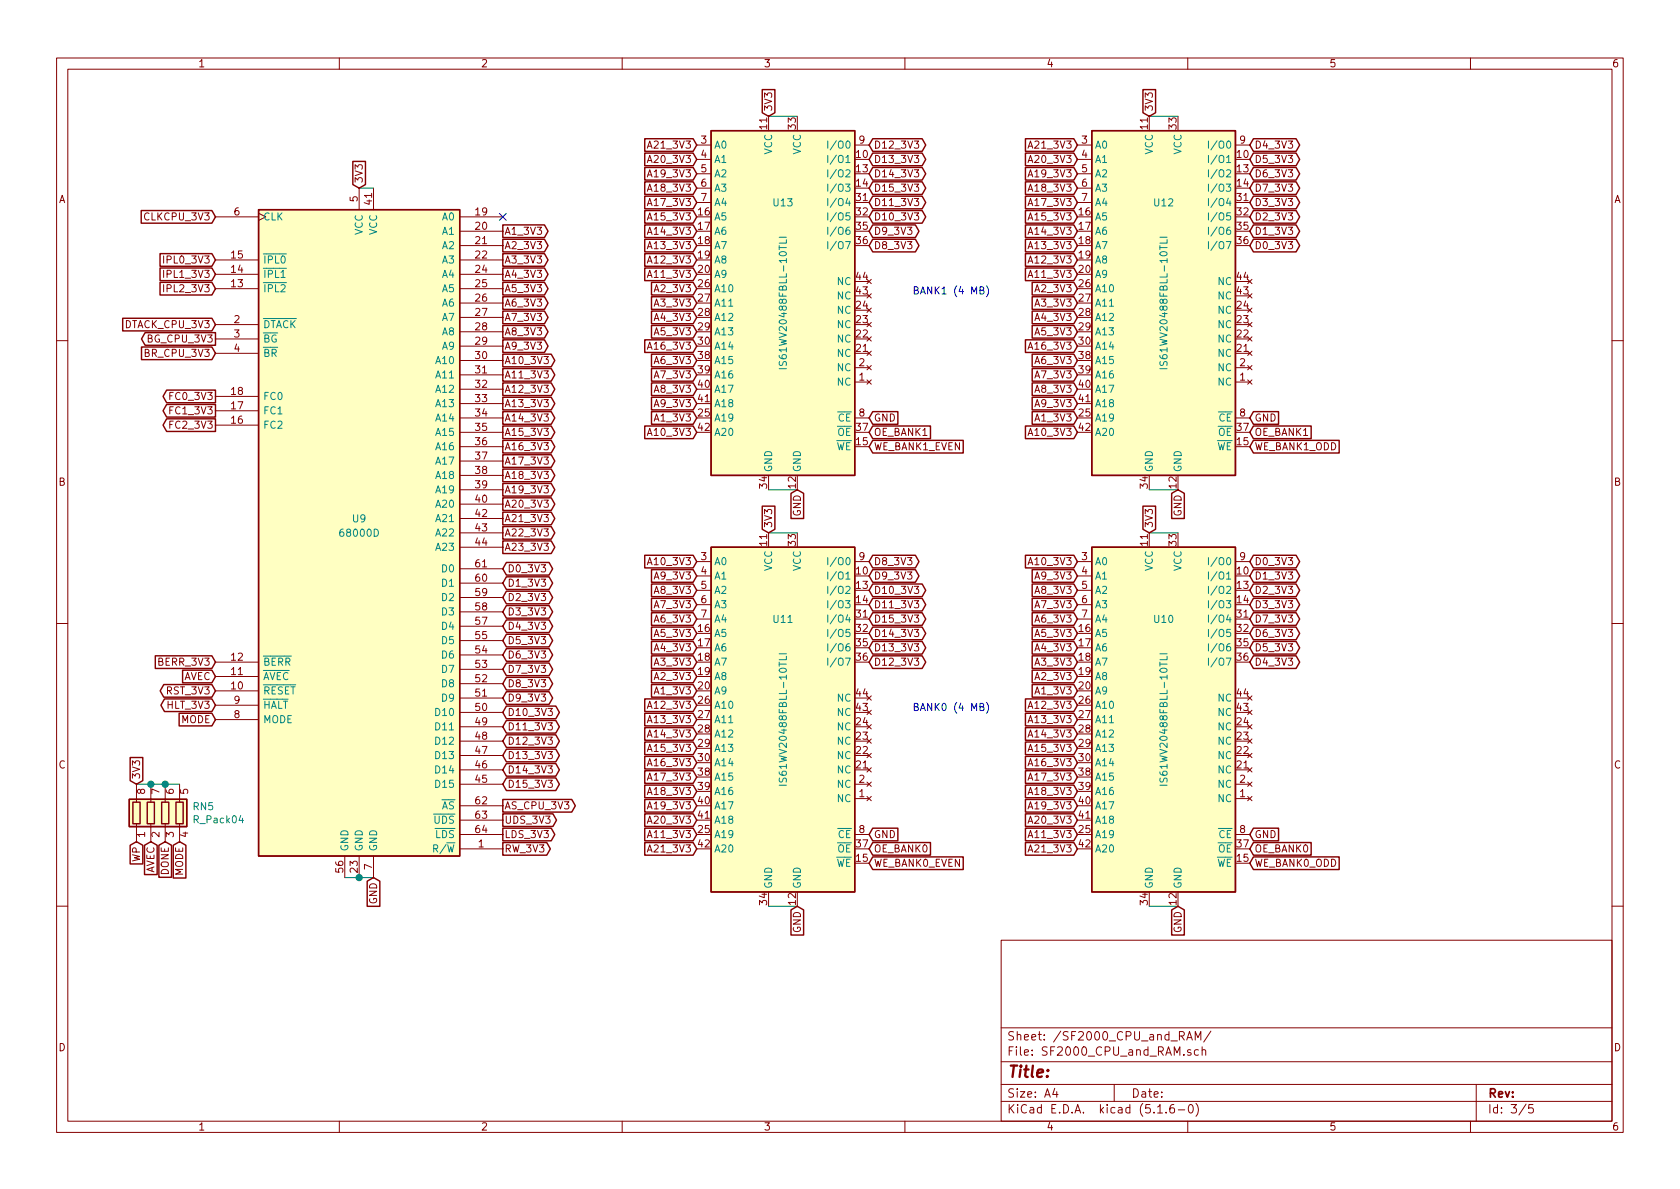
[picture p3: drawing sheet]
EESchema Schematic File Version 4
EELAYER 30 0
EELAYER END
$Descr A4 11693 8268
encoding utf-8
Sheet 3 5
Title ""
Date ""
Rev ""
Comp ""
Comment1 ""
Comment2 ""
Comment3 ""
Comment4 ""
$EndDescr
$Comp
L SF2000:68SEC000 U9
U 1 1
P 2500 3700
F 0 "U9" H 2500 3800 50  0000 C CNN
F 1 "68000D" H 2500 3700 50  0000 C CNN
F 2 "SF2000:QFP-64_14x14mm_Pitch0.8mm" H 2500 3700 50  0001 C CNN
F 3 "https://www.nxp.com/docs/en/reference-manual/MC68000UM.pdf" H 2500 3700 50  0001 C CNN
	1    2500 3700
	1    0    0    -1  
$EndComp
Text GLabel 1500 1500 0    50   Input ~ 0
CLKCPU_3V3
Text GLabel 3500 2000 2    50   Output ~ 0
A5_3V3
Text GLabel 3500 2100 2    50   Output ~ 0
A6_3V3
Text GLabel 3500 1900 2    50   Output ~ 0
A4_3V3
Text GLabel 3500 1800 2    50   Output ~ 0
A3_3V3
Text GLabel 3500 2200 2    50   Output ~ 0
A7_3V3
Text GLabel 3500 2300 2    50   Output ~ 0
A8_3V3
Text GLabel 3500 1700 2    50   Output ~ 0
A2_3V3
Text GLabel 3500 1600 2    50   Output ~ 0
A1_3V3
Text GLabel 1500 2750 0    50   Output ~ 0
FC0_3V3
Text GLabel 1500 2850 0    50   Output ~ 0
FC1_3V3
Text GLabel 1500 2950 0    50   Output ~ 0
FC2_3V3
Text GLabel 3500 2600 2    50   Output ~ 0
A11_3V3
Text GLabel 3500 2400 2    50   Output ~ 0
A9_3V3
Text GLabel 3500 2500 2    50   Output ~ 0
A10_3V3
Text GLabel 3500 2700 2    50   Output ~ 0
A12_3V3
Text GLabel 1500 1800 0    50   Input ~ 0
IPL0_3V3
Text GLabel 1500 1900 0    50   Input ~ 0
IPL1_3V3
Text GLabel 1500 2000 0    50   Input ~ 0
IPL2_3V3
Text GLabel 1500 4600 0    50   Input ~ 0
BERR_3V3
Text GLabel 3500 2800 2    50   Output ~ 0
A13_3V3
Text GLabel 3500 2900 2    50   Output ~ 0
A14_3V3
Text GLabel 3500 3000 2    50   Output ~ 0
A15_3V3
Text GLabel 3500 3100 2    50   Output ~ 0
A16_3V3
Text GLabel 3500 3200 2    50   Output ~ 0
A17_3V3
Text GLabel 3500 3300 2    50   Output ~ 0
A18_3V3
Text GLabel 3500 3400 2    50   Output ~ 0
A19_3V3
Text GLabel 3500 3500 2    50   Output ~ 0
A20_3V3
Text GLabel 3500 3600 2    50   Output ~ 0
A21_3V3
Text GLabel 3500 3700 2    50   Output ~ 0
A22_3V3
Text GLabel 3500 3800 2    50   Output ~ 0
A23_3V3
Text GLabel 1500 2350 0    50   Output ~ 0
BG_CPU_3V3
Text GLabel 3500 3950 2    50   BiDi ~ 0
D0_3V3
Text GLabel 3500 4050 2    50   BiDi ~ 0
D1_3V3
Text GLabel 3500 4150 2    50   BiDi ~ 0
D2_3V3
Text GLabel 3500 4250 2    50   BiDi ~ 0
D3_3V3
Text GLabel 3500 4350 2    50   BiDi ~ 0
D4_3V3
Text GLabel 3500 4450 2    50   BiDi ~ 0
D5_3V3
Text GLabel 3500 4550 2    50   BiDi ~ 0
D6_3V3
Text GLabel 3500 4650 2    50   BiDi ~ 0
D7_3V3
Text GLabel 3500 4750 2    50   BiDi ~ 0
D8_3V3
Text GLabel 3500 4850 2    50   BiDi ~ 0
D9_3V3
Text GLabel 3500 4950 2    50   BiDi ~ 0
D10_3V3
Text GLabel 3500 5050 2    50   BiDi ~ 0
D11_3V3
Text GLabel 3500 5150 2    50   BiDi ~ 0
D12_3V3
Text GLabel 3500 5250 2    50   BiDi ~ 0
D13_3V3
Text GLabel 3500 5350 2    50   BiDi ~ 0
D14_3V3
Text GLabel 3500 5450 2    50   BiDi ~ 0
D15_3V3
Text GLabel 2500 1300 1    50   Input ~ 0
3V3
Wire Wire Line
	2500 1300 2600 1300
Text GLabel 1500 4800 0    50   BiDi ~ 0
RST_3V3
Text GLabel 1500 4900 0    50   BiDi ~ 0
HLT_3V3
Text GLabel 1500 2450 0    50   Input ~ 0
BR_CPU_3V3
Text GLabel 1500 2250 0    50   Input ~ 0
DTACK_CPU_3V3
Text GLabel 2600 6100 3    50   Input ~ 0
GND
Wire Wire Line
	2400 6100 2500 6100
Connection ~ 2500 6100
Wire Wire Line
	2500 6100 2600 6100
Text GLabel 3500 5600 2    50   Output ~ 0
AS_CPU_3V3
Text GLabel 3500 5700 2    50   Output ~ 0
UDS_3V3
Text GLabel 3500 5800 2    50   Output ~ 0
LDS_3V3
Text GLabel 3500 5900 2    50   Output ~ 0
RW_3V3
Text GLabel 950  5450 1    50   Input ~ 0
3V3
$Comp
L SF2000:IS61WV20488FBLL-10TLI U13
U 1 1
P 5450 2100
F 0 "U13" H 5450 2800 50  0000 C CNN
F 1 "IS61WV20488FBLL-10TLI" V 5450 2100 50  0000 C CNN
F 2 "Package_SO:TSOP-II-44_10.16x18.41mm_P0.8mm" H 4950 3250 50  0001 C CNN
F 3 "https://www.mouser.se/datasheet/2/198/61-64WV20488FALL-FBLL-1518520.pdf" H 5450 2100 50  0001 C CNN
	1    5450 2100
	1    0    0    -1  
$EndComp
$Comp
L SF2000:IS61WV20488FBLL-10TLI U12
U 1 1
P 8100 2100
F 0 "U12" H 8100 2800 50  0000 C CNN
F 1 "IS61WV20488FBLL-10TLI" V 8100 2100 50  0000 C CNN
F 2 "Package_SO:TSOP-II-44_10.16x18.41mm_P0.8mm" H 7600 3250 50  0001 C CNN
F 3 "https://www.mouser.se/datasheet/2/198/61-64WV20488FALL-FBLL-1518520.pdf" H 8100 2100 50  0001 C CNN
	1    8100 2100
	1    0    0    -1  
$EndComp
$Comp
L SF2000:IS61WV20488FBLL-10TLI U11
U 1 1
P 5450 5000
F 0 "U11" H 5450 5700 50  0000 C CNN
F 1 "IS61WV20488FBLL-10TLI" V 5450 5000 50  0000 C CNN
F 2 "Package_SO:TSOP-II-44_10.16x18.41mm_P0.8mm" H 4950 6150 50  0001 C CNN
F 3 "https://www.mouser.se/datasheet/2/198/61-64WV20488FALL-FBLL-1518520.pdf" H 5450 5000 50  0001 C CNN
	1    5450 5000
	1    0    0    -1  
$EndComp
$Comp
L SF2000:IS61WV20488FBLL-10TLI U10
U 1 1
P 8100 5000
F 0 "U10" H 8100 5700 50  0000 C CNN
F 1 "IS61WV20488FBLL-10TLI" V 8100 5000 50  0000 C CNN
F 2 "Package_SO:TSOP-II-44_10.16x18.41mm_P0.8mm" H 7600 6150 50  0001 C CNN
F 3 "https://www.mouser.se/datasheet/2/198/61-64WV20488FALL-FBLL-1518520.pdf" H 8100 5000 50  0001 C CNN
	1    8100 5000
	1    0    0    -1  
$EndComp
Text GLabel 6050 3100 2    50   Input ~ 0
WE_BANK1_EVEN
Text GLabel 8700 3100 2    50   Input ~ 0
WE_BANK1_ODD
Text GLabel 8700 3000 2    50   Input ~ 0
OE_BANK1
Text GLabel 6050 3000 2    50   Input ~ 0
OE_BANK1
Text GLabel 8700 2900 2    50   Input ~ 0
GND
Text GLabel 6050 2900 2    50   Input ~ 0
GND
Text GLabel 5350 800  1    50   Input ~ 0
3V3
Text GLabel 8000 800  1    50   Input ~ 0
3V3
Wire Wire Line
	5350 800  5550 800 
Wire Wire Line
	8000 800  8200 800 
Text Notes 6350 2050 0    50   ~ 0
BANK1 (4 MB)
Text Notes 6350 4950 0    50   ~ 0
BANK0 (4 MB)
Text GLabel 5550 3400 3    50   Input ~ 0
GND
Text GLabel 5350 3700 1    50   Input ~ 0
3V3
Wire Wire Line
	5350 3400 5550 3400
Wire Wire Line
	5350 3700 5550 3700
Text GLabel 8000 3700 1    50   Input ~ 0
3V3
Wire Wire Line
	8000 3700 8200 3700
Text GLabel 8200 3400 3    50   Input ~ 0
GND
Wire Wire Line
	8000 3400 8200 3400
Text GLabel 6050 6000 2    50   Input ~ 0
WE_BANK0_EVEN
Text GLabel 6050 5900 2    50   Input ~ 0
OE_BANK0
Text GLabel 6050 5800 2    50   Input ~ 0
GND
Text GLabel 8700 6000 2    50   Input ~ 0
WE_BANK0_ODD
Text GLabel 8700 5900 2    50   Input ~ 0
OE_BANK0
Text GLabel 8700 5800 2    50   Input ~ 0
GND
Text GLabel 5550 6300 3    50   Input ~ 0
GND
Text GLabel 8200 6300 3    50   Input ~ 0
GND
Wire Wire Line
	8000 6300 8200 6300
Wire Wire Line
	5350 6300 5550 6300
Text GLabel 8700 1700 2    50   BiDi ~ 0
D0_3V3
Text GLabel 8700 1600 2    50   BiDi ~ 0
D1_3V3
Text GLabel 8700 1500 2    50   BiDi ~ 0
D2_3V3
Text GLabel 8700 1400 2    50   BiDi ~ 0
D3_3V3
Text GLabel 8700 1000 2    50   BiDi ~ 0
D4_3V3
Text GLabel 8700 1100 2    50   BiDi ~ 0
D5_3V3
Text GLabel 8700 1200 2    50   BiDi ~ 0
D6_3V3
Text GLabel 8700 1300 2    50   BiDi ~ 0
D7_3V3
Text GLabel 8700 3900 2    50   BiDi ~ 0
D0_3V3
Text GLabel 8700 4000 2    50   BiDi ~ 0
D1_3V3
Text GLabel 8700 4100 2    50   BiDi ~ 0
D2_3V3
Text GLabel 8700 4200 2    50   BiDi ~ 0
D3_3V3
Text GLabel 8700 4600 2    50   BiDi ~ 0
D4_3V3
Text GLabel 8700 4500 2    50   BiDi ~ 0
D5_3V3
Text GLabel 8700 4400 2    50   BiDi ~ 0
D6_3V3
Text GLabel 8700 4300 2    50   BiDi ~ 0
D7_3V3
Text GLabel 6050 3900 2    50   BiDi ~ 0
D8_3V3
Text GLabel 6050 4000 2    50   BiDi ~ 0
D9_3V3
Text GLabel 6050 4100 2    50   BiDi ~ 0
D10_3V3
Text GLabel 6050 4200 2    50   BiDi ~ 0
D11_3V3
Text GLabel 6050 4600 2    50   BiDi ~ 0
D12_3V3
Text GLabel 6050 4500 2    50   BiDi ~ 0
D13_3V3
Text GLabel 6050 4400 2    50   BiDi ~ 0
D14_3V3
Text GLabel 6050 4300 2    50   BiDi ~ 0
D15_3V3
Text GLabel 6050 1700 2    50   BiDi ~ 0
D8_3V3
Text GLabel 6050 1600 2    50   BiDi ~ 0
D9_3V3
Text GLabel 6050 1500 2    50   BiDi ~ 0
D10_3V3
Text GLabel 6050 1400 2    50   BiDi ~ 0
D11_3V3
Text GLabel 6050 1000 2    50   BiDi ~ 0
D12_3V3
Text GLabel 6050 1100 2    50   BiDi ~ 0
D13_3V3
Text GLabel 6050 1200 2    50   BiDi ~ 0
D14_3V3
Text GLabel 6050 1300 2    50   BiDi ~ 0
D15_3V3
Text GLabel 4850 2900 0    50   Input ~ 0
A1_3V3
Text GLabel 4850 2000 0    50   Input ~ 0
A2_3V3
Text GLabel 4850 2100 0    50   Input ~ 0
A3_3V3
Text GLabel 4850 2200 0    50   Input ~ 0
A4_3V3
Text GLabel 4850 2300 0    50   Input ~ 0
A5_3V3
Text GLabel 4850 2500 0    50   Input ~ 0
A6_3V3
Text GLabel 4850 2600 0    50   Input ~ 0
A7_3V3
Text GLabel 4850 2700 0    50   Input ~ 0
A8_3V3
Text GLabel 4850 2800 0    50   Input ~ 0
A9_3V3
Text GLabel 4850 3000 0    50   Input ~ 0
A10_3V3
Text GLabel 4850 1900 0    50   Input ~ 0
A11_3V3
Text GLabel 4850 1800 0    50   Input ~ 0
A12_3V3
Text GLabel 4850 1700 0    50   Input ~ 0
A13_3V3
Text GLabel 4850 1600 0    50   Input ~ 0
A14_3V3
Text GLabel 4850 1500 0    50   Input ~ 0
A15_3V3
Text GLabel 4850 2400 0    50   Input ~ 0
A16_3V3
Text GLabel 4850 1400 0    50   Input ~ 0
A17_3V3
Text GLabel 4850 1300 0    50   Input ~ 0
A18_3V3
Text GLabel 4850 1200 0    50   Input ~ 0
A19_3V3
Text GLabel 4850 1100 0    50   Input ~ 0
A20_3V3
Text GLabel 4850 1000 0    50   Input ~ 0
A21_3V3
Text GLabel 4850 4800 0    50   Input ~ 0
A1_3V3
Text GLabel 4850 4700 0    50   Input ~ 0
A2_3V3
Text GLabel 4850 4600 0    50   Input ~ 0
A3_3V3
Text GLabel 4850 4500 0    50   Input ~ 0
A4_3V3
Text GLabel 4850 4400 0    50   Input ~ 0
A5_3V3
Text GLabel 4850 4300 0    50   Input ~ 0
A6_3V3
Text GLabel 4850 4200 0    50   Input ~ 0
A7_3V3
Text GLabel 4850 4100 0    50   Input ~ 0
A8_3V3
Text GLabel 4850 4000 0    50   Input ~ 0
A9_3V3
Text GLabel 4850 3900 0    50   Input ~ 0
A10_3V3
Text GLabel 7500 4800 0    50   Input ~ 0
A1_3V3
Text GLabel 7500 4700 0    50   Input ~ 0
A2_3V3
Text GLabel 7500 4600 0    50   Input ~ 0
A3_3V3
Text GLabel 7500 4500 0    50   Input ~ 0
A4_3V3
Text GLabel 7500 4400 0    50   Input ~ 0
A5_3V3
Text GLabel 7500 4300 0    50   Input ~ 0
A6_3V3
Text GLabel 7500 4200 0    50   Input ~ 0
A7_3V3
Text GLabel 7500 4100 0    50   Input ~ 0
A8_3V3
Text GLabel 7500 4000 0    50   Input ~ 0
A9_3V3
Text GLabel 7500 3900 0    50   Input ~ 0
A10_3V3
Text GLabel 7500 5800 0    50   Input ~ 0
A11_3V3
Text GLabel 7500 4900 0    50   Input ~ 0
A12_3V3
Text GLabel 7500 5000 0    50   Input ~ 0
A13_3V3
Text GLabel 7500 5100 0    50   Input ~ 0
A14_3V3
Text GLabel 7500 5200 0    50   Input ~ 0
A15_3V3
Text GLabel 7500 5300 0    50   Input ~ 0
A16_3V3
Text GLabel 7500 5400 0    50   Input ~ 0
A17_3V3
Text GLabel 7500 5500 0    50   Input ~ 0
A18_3V3
Text GLabel 7500 5600 0    50   Input ~ 0
A19_3V3
Text GLabel 7500 5700 0    50   Input ~ 0
A20_3V3
Text GLabel 7500 5900 0    50   Input ~ 0
A21_3V3
Text GLabel 4850 5800 0    50   Input ~ 0
A11_3V3
Text GLabel 4850 4900 0    50   Input ~ 0
A12_3V3
Text GLabel 4850 5000 0    50   Input ~ 0
A13_3V3
Text GLabel 4850 5100 0    50   Input ~ 0
A14_3V3
Text GLabel 4850 5200 0    50   Input ~ 0
A15_3V3
Text GLabel 4850 5300 0    50   Input ~ 0
A16_3V3
Text GLabel 4850 5400 0    50   Input ~ 0
A17_3V3
Text GLabel 4850 5500 0    50   Input ~ 0
A18_3V3
Text GLabel 4850 5600 0    50   Input ~ 0
A19_3V3
Text GLabel 4850 5700 0    50   Input ~ 0
A20_3V3
Text GLabel 4850 5900 0    50   Input ~ 0
A21_3V3
Text GLabel 7500 2900 0    50   Input ~ 0
A1_3V3
Text GLabel 7500 2000 0    50   Input ~ 0
A2_3V3
Text GLabel 7500 2100 0    50   Input ~ 0
A3_3V3
Text GLabel 7500 2200 0    50   Input ~ 0
A4_3V3
Text GLabel 7500 2300 0    50   Input ~ 0
A5_3V3
Text GLabel 7500 2500 0    50   Input ~ 0
A6_3V3
Text GLabel 7500 2600 0    50   Input ~ 0
A7_3V3
Text GLabel 7500 2700 0    50   Input ~ 0
A8_3V3
Text GLabel 7500 2800 0    50   Input ~ 0
A9_3V3
Text GLabel 7500 3000 0    50   Input ~ 0
A10_3V3
Text GLabel 7500 1900 0    50   Input ~ 0
A11_3V3
Text GLabel 7500 1800 0    50   Input ~ 0
A12_3V3
Text GLabel 7500 1700 0    50   Input ~ 0
A13_3V3
Text GLabel 7500 1600 0    50   Input ~ 0
A14_3V3
Text GLabel 7500 1500 0    50   Input ~ 0
A15_3V3
Text GLabel 7500 2400 0    50   Input ~ 0
A16_3V3
Text GLabel 7500 1400 0    50   Input ~ 0
A17_3V3
Text GLabel 7500 1300 0    50   Input ~ 0
A18_3V3
Text GLabel 7500 1200 0    50   Input ~ 0
A19_3V3
Text GLabel 7500 1100 0    50   Input ~ 0
A20_3V3
Text GLabel 7500 1000 0    50   Input ~ 0
A21_3V3
NoConn ~ 3500 1500
$Comp
L Device:R_Pack04 RN?
U 1 1
P 1150 5650
AR Path="/62892CF3/62C74D68" Ref="RN?"  Part="1" 
AR Path="/621DFEC4/62C74D68" Ref="RN5"  Part="1" 
F 0 "RN5" H 1338 5696 50  0000 L CNN
F 1 "R_Pack04" H 1338 5605 50  0000 L CNN
F 2 "SF2000:RESCAF80P320X160X60-8N" V 1425 5650 50  0001 C CNN
F 3 "~" H 1150 5650 50  0001 C CNN
	1    1150 5650
	1    0    0    -1  
$EndComp
Wire Wire Line
	950  5450 1050 5450
Connection ~ 1050 5450
Wire Wire Line
	1050 5450 1150 5450
Connection ~ 1150 5450
Wire Wire Line
	1150 5450 1250 5450
Text GLabel 1500 5000 0    50   Input ~ 0
MODE
Text GLabel 1250 5850 3    50   Input ~ 0
MODE
Text GLabel 1500 4700 0    50   Input ~ 0
AVEC
Text GLabel 1050 5850 3    50   Input ~ 0
AVEC
Text GLabel 1150 5850 3    50   Input ~ 0
DONE
Text GLabel 950  5850 3    50   Input ~ 0
WP
$EndSCHEMATC
